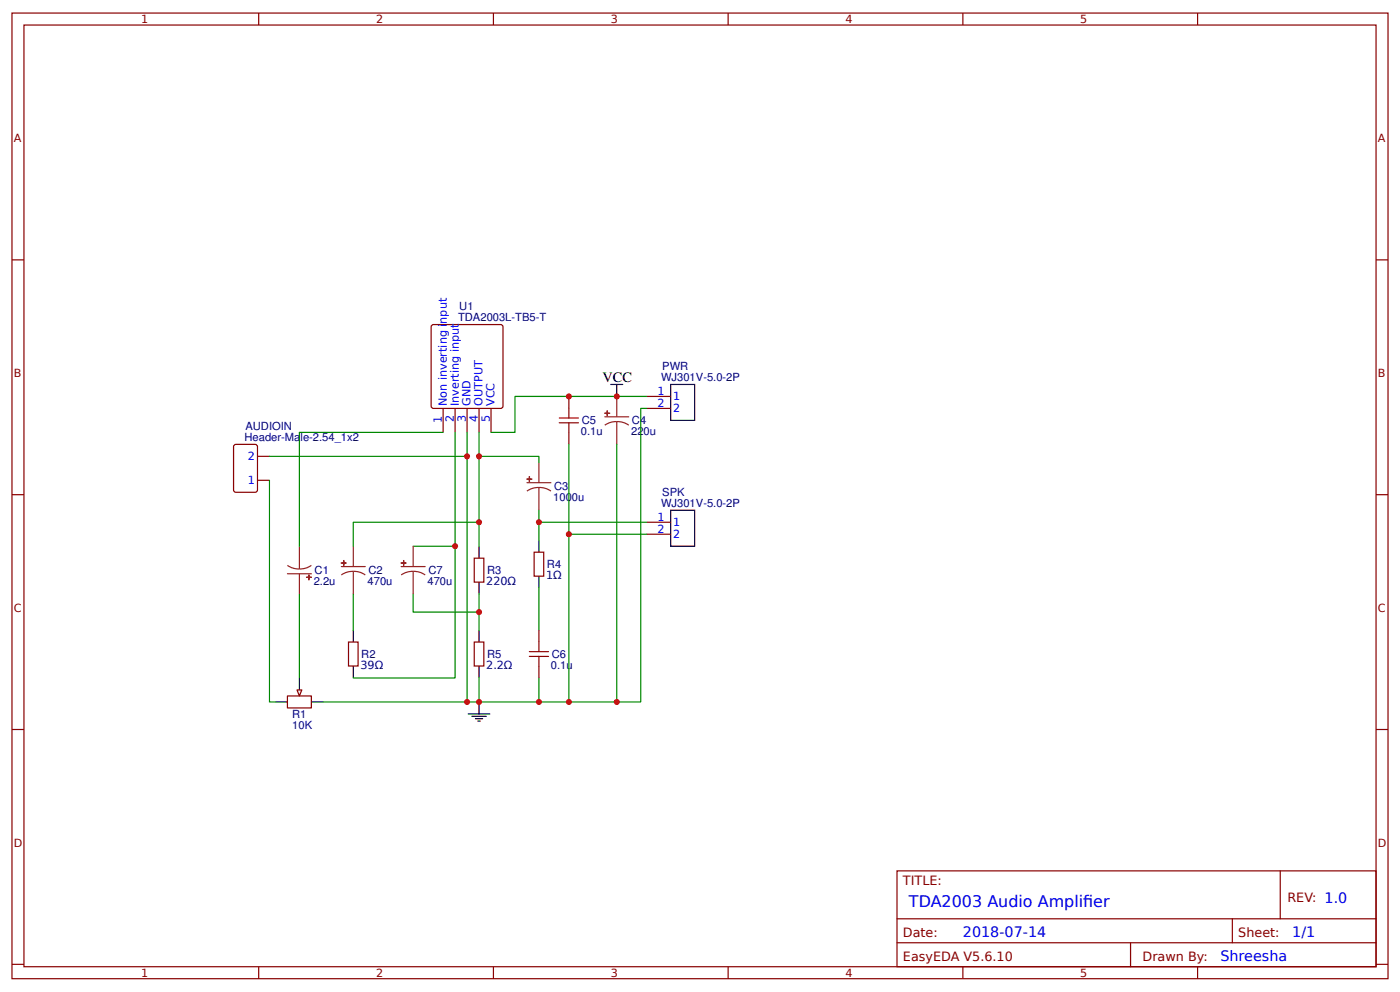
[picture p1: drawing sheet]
<svg xmlns="http://www.w3.org/2000/svg" width="309mm" height="219mm" viewBox="0 0 309 219" stroke-linecap="round" stroke-linejoin="round" font-family="sans-serif">
<g fill="none" stroke="#800" stroke-width=".26">
<path d="M2.6 2.9h304.1v213.2h-304.1zM5.3 5.5h298.7v208h-298.7zM57.1 2.9v2.6M109 2.9v2.6M160.9 2.9v2.6M212.7 2.9v2.6M264.6 2.9v2.6M2.6 57.4h2.7M304 57.4h2.7M2.6 109.2h2.7M304 109.2h2.7M2.6 161.1h2.7"/>
<path d="M304 161.1h2.7M198.2 192.3h105.8v21.2h-105.8zM282.8 192.3v10.6M2.6 213h2.7M57.1 213.5v2.6M109 213.5v2.6M160.9 213.5v2.6M198.2 202.9h105.8M198.2 208.2h105.8M212.7 213.5v2.6M249.8 208.2v5.3M264.6 213.5v2.6"/>
<path d="M272.3 202.9v5.3M304 213h2.7"/>
</g>
<path d="M95.5 71.7h15.1l.5 .2v17.8l-.2 .4-15.1 .1-.5-.3-.1-17.7z" fill="#fff" stroke="#800" stroke-width=".26"/>
<path d="M97.9 90.2v5.3M100.5 90.2v5.3M103.2 90.2v5.3M105.8 90.2v5.3M108.5 90.2v5.3M63.5 153.7h5.3v2.6h-5.3z" fill="none" stroke="#800" stroke-width=".26"/>
<path d="M60.9 155h2.6M66.1 149.7v2.7M68.8 155h2.6" fill="none" stroke="#000" stroke-width=".26"/>
<path d="M65.6 152.4h1.1l-.6 1.3z" fill="#efefef" stroke="#800" stroke-width=".26"/>
<g fill="none" stroke="#000" stroke-width=".26">
<path d="M134.9 84.9h2.7M136.3 84.9v2.7M148.2 84.9h5.3v7.9h-5.3zM119.1 119.3v2.6M148.2 112.7h5.3v7.9h-5.3zM78.1 139.1v2.7M105.8 120.6v2.7M105.8 128.6v2.6M105.8 139.1v2.7M119.1 127.2v2.7M78.1 147.1v2.6M103.5 157.7h4.7"/>
<path d="M104.2 158.2h3.2M105 158.7h1.6M105.6 159.3h.5M105.8 147.1v2.6M105.8 155v2.7"/>
</g>
<g fill="none" stroke="#800" stroke-width=".26">
<path d="M51.9 98.2l4.5-.1 .4 .3 .1 9.8-.3 .4-4.5 .1-.4-.2-.1-9.8zM125.7 87.6v2.6M125.7 95.5v2.6M142.9 87.6h5.3M142.9 90.2h5.3M56.9 106.1h2.6M56.9 100.8h2.6M142.9 115.3h5.3M142.9 118h5.3M104.8 123.3h2.1v5.3h-2.1zM118 121.9h2.1v5.3h-2.1zM119.1 139.1v2.7"/>
<path d="M77 141.8h2.1v5.3h-2.1zM104.8 141.8h2.1v5.3h-2.1zM119.1 147.1v2.6"/>
</g>
<g fill="none" stroke="#8d2323" stroke-width=".26">
<path d="M133.6 92h5.3M136.3 93.1l1.3 .2 1.3 .6M136.3 93.1l-1.4 .2-1.3 .6M136.3 87.6v4.4M136.3 93.1v5M116.4 106.6h5.3M119.1 107.7l1.4 .1 1.2 .7M119.1 107.7l-1.4 .1-1.3 .7M119.1 102.1v4.5M119.1 107.7v5M63.5 124.9l1.3 .6 1.3 .2M63.5 126.7h5.3"/>
<path d="M66.1 120.6v5.1M66.1 126.7v4.5M68.8 124.9l-1.3 .6-1.4 .2M75.4 125.1h5.3M78.1 126.2l1.3 .2 1.3 .6M78.1 126.2l-1.4 .2-1.3 .6M78.1 120.6v4.5M78.1 126.2v5M88.6 125.1h5.3M91.3 126.2l1.4 .2 1.2 .6M91.3 126.2l-1.4 .2-1.3 .6M91.3 120.6v4.5"/>
<path d="M91.3 126.2v5"/>
</g>
<g fill="#8d2323" stroke="#8d2323" stroke-width=".26">
<path d="M67.7 127.5h1.1z"/>
<path d="M68.2 127l.1 1z"/>
<path d="M116.4 105.8h1.1z"/>
<path d="M116.9 105.3l.1 1z"/>
<path d="M133.6 91.3h1.1z"/>
<path d="M134.1 90.7l.1 1.1z"/>
<path d="M75.4 124.3l1.1 .1z"/>
<path d="M75.9 123.8l.1 1.1z"/>
<path d="M88.6 124.3l1.1 .1z"/>
<path d="M89.2 123.8v1.1z"/>
</g>
<path d="M123.6 93.4h4.2M123.6 92.3h4.2M125.7 90.2v2.1M125.7 93.4v2.1M116.9 145h4.3M116.9 143.9h4.3M119.1 141.8v2.1M119.1 145v2.1" fill="none" stroke="#a00000" stroke-width=".26"/>
<g fill="none" stroke="#080" stroke-width=".26">
<path d="M97.9 95.5h-31.8v25.1M100.5 95.5v25.1h-9.2M103.2 95.5v59.5M105.8 95.5v25.1M125.7 98.1v56.9h-6.6M136.3 98.1v56.9h-10.6M142.9 87.6h-29.1v7.9h-5.3M142.9 90.2h-1.3v64.8h-5.3M59.5 106.1v48.9h1.4M59.5 100.8h43.7M105.8 100.8h13.3v1.3M105.8 115.3h-27.7v5.3"/>
<path d="M119.1 112.7v2.6h23.8M119.1 115.3v4M125.7 118h17.2M66.1 131.2v18.5M78.1 131.2v7.9M91.3 131.2v4h14.5M100.5 120.6v29.1h-22.4M105.8 131.2v7.9M119.1 129.9v9.2M105.8 149.7v5.3M119.1 149.7v5.3h-47.7"/>
</g>
<g fill="#c00">
<circle cx="136.3" cy="155" r=".66"/>
<circle cx="105.8" cy="115.3" r=".66"/>
<circle cx="125.7" cy="155" r=".66"/>
<circle cx="136.3" cy="87.6" r=".66"/>
<circle cx="103.2" cy="100.8" r=".66"/>
<circle cx="119.1" cy="155" r=".66"/>
<circle cx="125.7" cy="87.6" r=".66"/>
<circle cx="103.2" cy="155" r=".66"/>
<circle cx="105.8" cy="155" r=".66"/>
<circle cx="105.8" cy="100.8" r=".66"/>
<circle cx="105.8" cy="135.2" r=".66"/>
<circle cx="100.5" cy="120.6" r=".66"/>
<circle cx="119.1" cy="115.3" r=".66"/>
<circle cx="125.7" cy="118" r=".66"/>
</g>
<g font-size="3.5" fill="#00f">
<text x="200.8" y="200.3">TDA2003 Audio Amplifer</text>
<text x="239.3" y="200.3">i</text>
</g>
<text font-size="3.2" x="133.1" y="84.4">VCC</text>
<g font-size="3.2" fill="#00f">
<text x="212.7" y="206.9">2018-07-14</text>
<text x="285.5" y="206.9">1/1</text>
<text x="269.6" y="212.2">Shreesha</text>
</g>
<g font-size="2.8" fill="#800">
<text x="199.5" y="195.5">TITLE:</text>
<text x="284.4" y="199.2">REV: 1.0</text>
<text x="199.5" y="206.9">Date:</text>
<text x="273.6" y="206.9">Sheet:</text>
<text x="199.5" y="212.2">EasyEDA V5.6.10</text>
<text x="252.4" y="212.2">Drawn By:</text>
</g>
<g font-size="2.5" fill="#800">
<text x="31.2" y="5.1">1</text>
<text x="83.1" y="5.1">2</text>
<text x="134.9" y="5.1">3</text>
<text x="186.8" y="5.1">4</text>
<text x="238.7" y="5.1">5</text>
<text x="3" y="31.5">A</text>
<text x="304.4" y="31.5">A</text>
<text x="3" y="83.3">B</text>
<text x="304.4" y="83.3">B</text>
<text x="3" y="135.2">C</text>
<text x="304.4" y="135.2">C</text>
<text x="3" y="187">D</text>
<text x="304.4" y="187">D</text>
<text x="31.2" y="215.7">1</text>
<text x="83.1" y="215.7">2</text>
<text x="134.9" y="215.7">3</text>
<text x="186.8" y="215.7">4</text>
<text x="238.7" y="215.7">5</text>
</g>
<g font-size="2.5" fill="#000080">
<text x="101.2" y="70.9">TDA2003L-TB5-T</text>
<text x="101.5" y="68.5">U1</text>
<text x="146.3" y="81.7">PWR</text>
<text x="146" y="84.1">WJ301V-5.0-2P</text>
<text x="54.2" y="94.9">AUDIOIN</text>
<text x="128.5" y="93.7">C5</text>
<text x="139.6" y="93.7">C4</text>
<text x="54" y="97.3">Header-Male-2.54_1x2</text>
<text x="128.3" y="96.1">0.1u</text>
<text x="139.4" y="96.1">220u</text>
<text x="122.2" y="110.7">1000u</text>
<text x="122.4" y="108.2">C3</text>
<text x="146" y="111.9">WJ301V-5.0-2P</text>
<text x="146.3" y="109.5">SPK</text>
<text x="120.8" y="125.4">R4</text>
<text x="69.3" y="129.2">2.2u</text>
<text x="69.5" y="126.8">C1</text>
<text x="81.2" y="129.2">470u</text>
<text x="81.4" y="126.8">C2</text>
<text x="94.5" y="129.2">470u</text>
<text x="94.6" y="126.8">C7</text>
<text x="107.4" y="129.2">220Ω</text>
<text x="107.6" y="126.8">R3</text>
<text x="120.6" y="127.9">1Ω</text>
<text x="79.6" y="147.7">39Ω</text>
<text x="79.8" y="145.3">R2</text>
<text x="107.4" y="147.7">2.2Ω</text>
<text x="107.6" y="145.3">R5</text>
<text x="121.7" y="147.7">0.1u</text>
<text x="121.9" y="145.3">C6</text>
<text x="64.6" y="161">10K</text>
<text x="64.6" y="158.6">R1</text>
</g>
<g font-size="2.5" fill="#00f">
<text x="98.7" y="89.7" transform="rotate(-90 98.7 89.7)">Non inverting input</text>
<text x="101.3" y="89.7" transform="rotate(-90 101.3 89.7)">Inverting input</text>
<text x="104" y="89.7" transform="rotate(-90 104 89.7)">GND</text>
<text x="106.6" y="89.7" transform="rotate(-90 106.6 89.7)">OUTPUT</text>
<text x="109.3" y="89.7" transform="rotate(-90 109.3 89.7)">VCC</text>
<text x="145.3" y="87.3">1</text>
<text x="145.3" y="89.9">2</text>
<text x="148.7" y="88.3">1</text>
<text x="97.6" y="93.4" transform="rotate(-90 97.6 93.4)">1</text>
<text x="100.3" y="93.1" transform="rotate(-90 100.3 93.1)">2</text>
<text x="102.9" y="93.1" transform="rotate(-90 102.9 93.1)">3</text>
<text x="105.6" y="93.1" transform="rotate(-90 105.6 93.1)">4</text>
<text x="108.2" y="93.1" transform="rotate(-90 108.2 93.1)">5</text>
<text x="148.7" y="91">2</text>
<text x="54.8" y="101.6">2</text>
<text x="54.8" y="106.9">1</text>
<text x="145.3" y="115.1">1</text>
<text x="145.3" y="117.7">2</text>
<text x="148.7" y="116.1">1</text>
<text x="148.7" y="118.8">2</text>
</g>
</svg>
